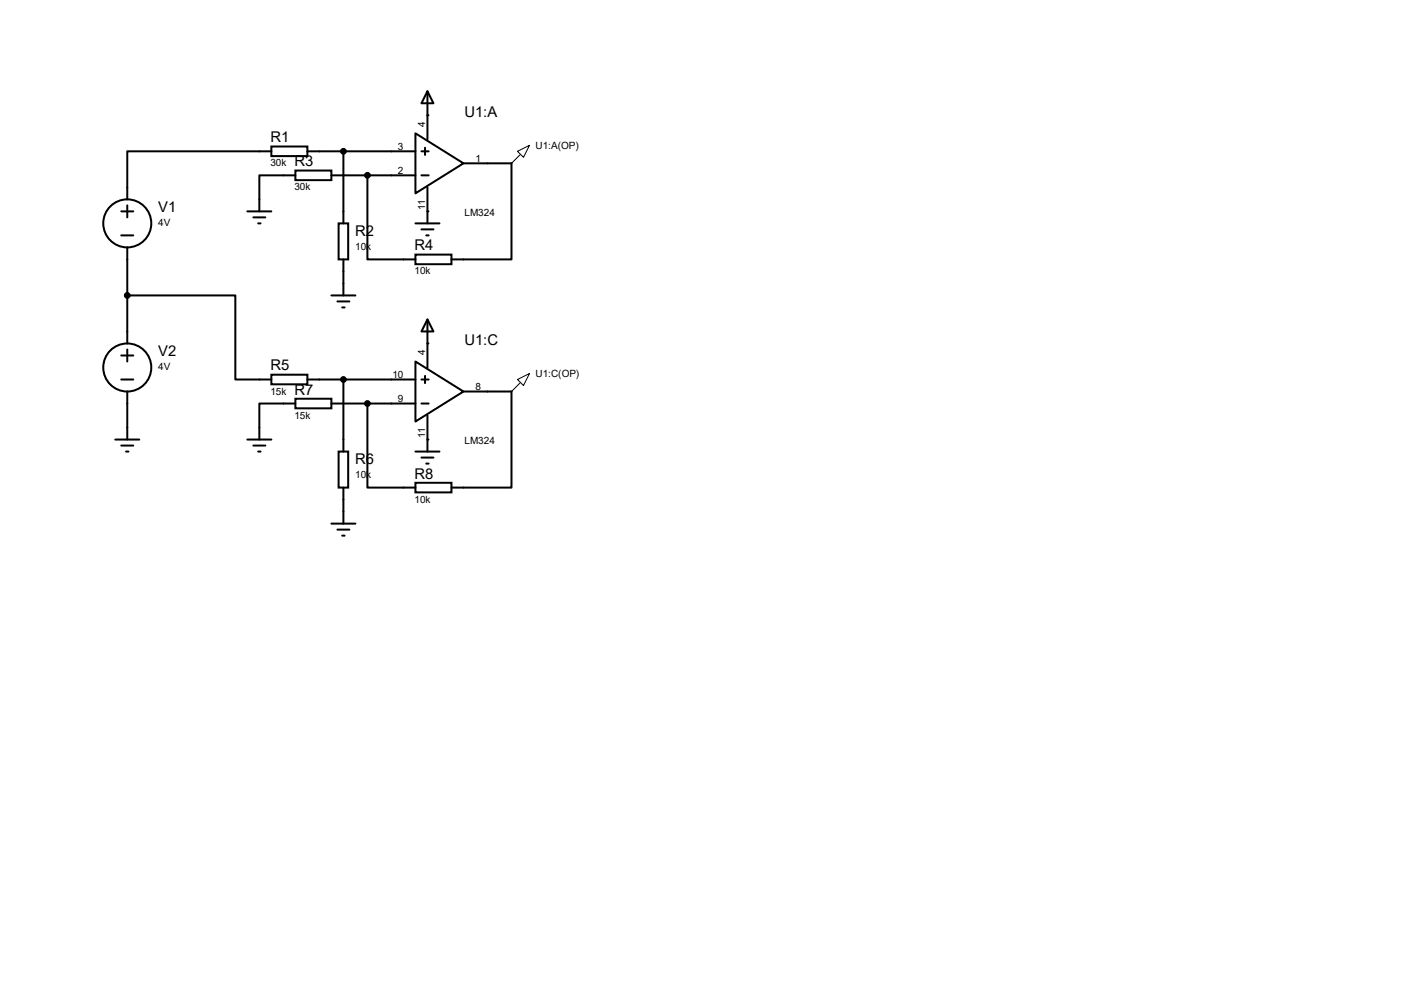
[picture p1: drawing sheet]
<svg xmlns="http://www.w3.org/2000/svg" width="297mm" height="210mm" viewBox="0 0 297 210" stroke-linecap="round" stroke-linejoin="round" font-family="sans-serif">
<g fill="#000">
<circle cx="90.4" cy="24.4" r=".21"/>
<circle cx="90.4" cy="44.7" r=".21"/>
<circle cx="90.4" cy="72.6" r=".21"/>
<circle cx="90.4" cy="93" r=".21"/>
</g>
<g fill="none" stroke="#000" stroke-width=".42">
<path d="M90.4 19.3l1.3 2.5h-2.5zM90.4 19.3v10.2M57.4 31h7.6v2h-7.6zM57.4 32h-30.5v10.2M62.5 36.1h7.6v2h-7.6zM62.5 37.1h-7.6v7.6M65 32h22.9M70.1 37.1h17.8M72.6 32v15.2M77.7 37.1v17.8h10.2M87.9 28.2l10.1 6.3-10.1 6.4zM89.2 32h1.5"/>
<path d="M89.2 37.1h1.5M89.9 31.2v1.6M90.4 39.6v7.6M98 34.5h10.2v20.4h-12.7M25.7 49.8h2.5M25.7 44.7h2.5M26.9 43.4v2.6M26.9 52.3v20.3M52.3 44.7h5.1M53.6 46h2.5M54.6 47.2h.5M71.6 47.2h2.1v7.7h-2.1z"/>
<path d="M72.6 54.9v7.6M87.9 53.8h7.6v2.1h-7.6zM87.9 47.2h5.1M89.2 48.5h2.5M90.2 49.8h.5M25.7 75.2h2.5M26.9 62.5h22.9v17.8h7.6M26.9 73.9v2.6M57.4 79.2h7.6v2.1h-7.6zM70.1 62.5h5.1M71.4 63.8h2.5M72.4 65h.5"/>
<path d="M87.9 76.5l10.1 6.3-10.1 6.4zM89.9 79.5v1.5M90.4 67.6l1.3 2.5h-2.5zM90.4 67.6v10.1M24.4 93h5.1M25.7 80.3h2.5M25.7 94.2h2.5M26.7 95.5h.5M26.9 82.8v10.2M52.3 93h5.1M53.6 94.2h2.5M54.6 95.5h.5"/>
<path d="M62.5 84.3h7.6v2.1h-7.6zM62.5 85.3h-7.6v7.7M65 80.3h22.9M70.1 85.3h17.8M71.6 95.5h2.1v7.6h-2.1zM72.6 80.3v15.2M77.7 85.3v17.8h10.2M87.9 95.5h5.1M89.2 80.3h1.5M89.2 85.3h1.5M89.2 96.8h2.5M90.2 98h.5"/>
<path d="M90.4 87.9v7.6M98 82.8h10.2v20.3h-12.7M70.1 110.7h5.1M71.4 112h2.5M72.4 113.3h.5M72.6 103.1v7.6M87.9 102.1h7.6v2h-7.6z"/>
<circle cx="26.9" cy="47.2" r="5.1"/>
<circle cx="26.9" cy="77.7" r="5.1"/>
</g>
<g fill="#000" stroke="#000" stroke-width=".42">
<circle cx="72.6" cy="32" r=".51"/>
<circle cx="77.7" cy="37.1" r=".51"/>
<circle cx="26.9" cy="62.5" r=".51"/>
<circle cx="72.6" cy="80.3" r=".51"/>
<circle cx="77.7" cy="85.3" r=".51"/>
</g>
<path d="M109.5 32l2.5-1.3-1.3 2.6zM110 32.8l-1.8 1.7M109.5 80.3l2.5-1.3-1.3 2.5zM110 81l-1.8 1.8" fill="none" stroke="#000" stroke-width=".21"/>
<g font-size="3.1">
<text x="98.3" y="24.8">U1:A</text>
<text x="57.2" y="30.1">R1</text>
<text x="62.3" y="35.2">R3</text>
<text x="33.5" y="44.8">V1</text>
<text x="75.1" y="49.9">R2</text>
<text x="87.7" y="53">R4</text>
<text x="33.5" y="75.3">V2</text>
<text x="98.3" y="73">U1:C</text>
<text x="57.2" y="78.4">R5</text>
<text x="62.3" y="83.4">R7</text>
<text x="75.1" y="98.1">R6</text>
<text x="87.7" y="101.2">R8</text>
</g>
<g font-size="2.1">
<text x="89.9" y="26.9" transform="rotate(-90 89.9 26.9)">4</text>
<text x="57.2" y="35.2">30k</text>
<text x="84.2" y="31.6">3</text>
<text x="100.6" y="34.2">1</text>
<text x="113.3" y="31.5">U1:A(OP)</text>
<text x="62.3" y="40.3">30k</text>
<text x="84.2" y="36.7">2</text>
<text x="33.5" y="47.7">4V</text>
<text x="89.9" y="44.4" transform="rotate(-90 89.9 44.4)">11</text>
<text x="98.3" y="45.6">LM324</text>
<text x="75.1" y="52.8">10k</text>
<text x="87.7" y="58">10k</text>
<text x="89.9" y="75.2" transform="rotate(-90 89.9 75.2)">4</text>
<text x="33.5" y="78.2">4V</text>
<text x="57.2" y="83.4">15k</text>
<text x="83" y="79.9">10</text>
<text x="100.6" y="82.4">8</text>
<text x="113.3" y="79.8">U1:C(OP)</text>
<text x="62.3" y="88.5">15k</text>
<text x="84.2" y="85">9</text>
<text x="89.9" y="92.6" transform="rotate(-90 89.9 92.6)">11</text>
<text x="98.3" y="93.9">LM324</text>
<text x="75.1" y="101">10k</text>
<text x="87.7" y="106.3">10k</text>
</g>
</svg>
